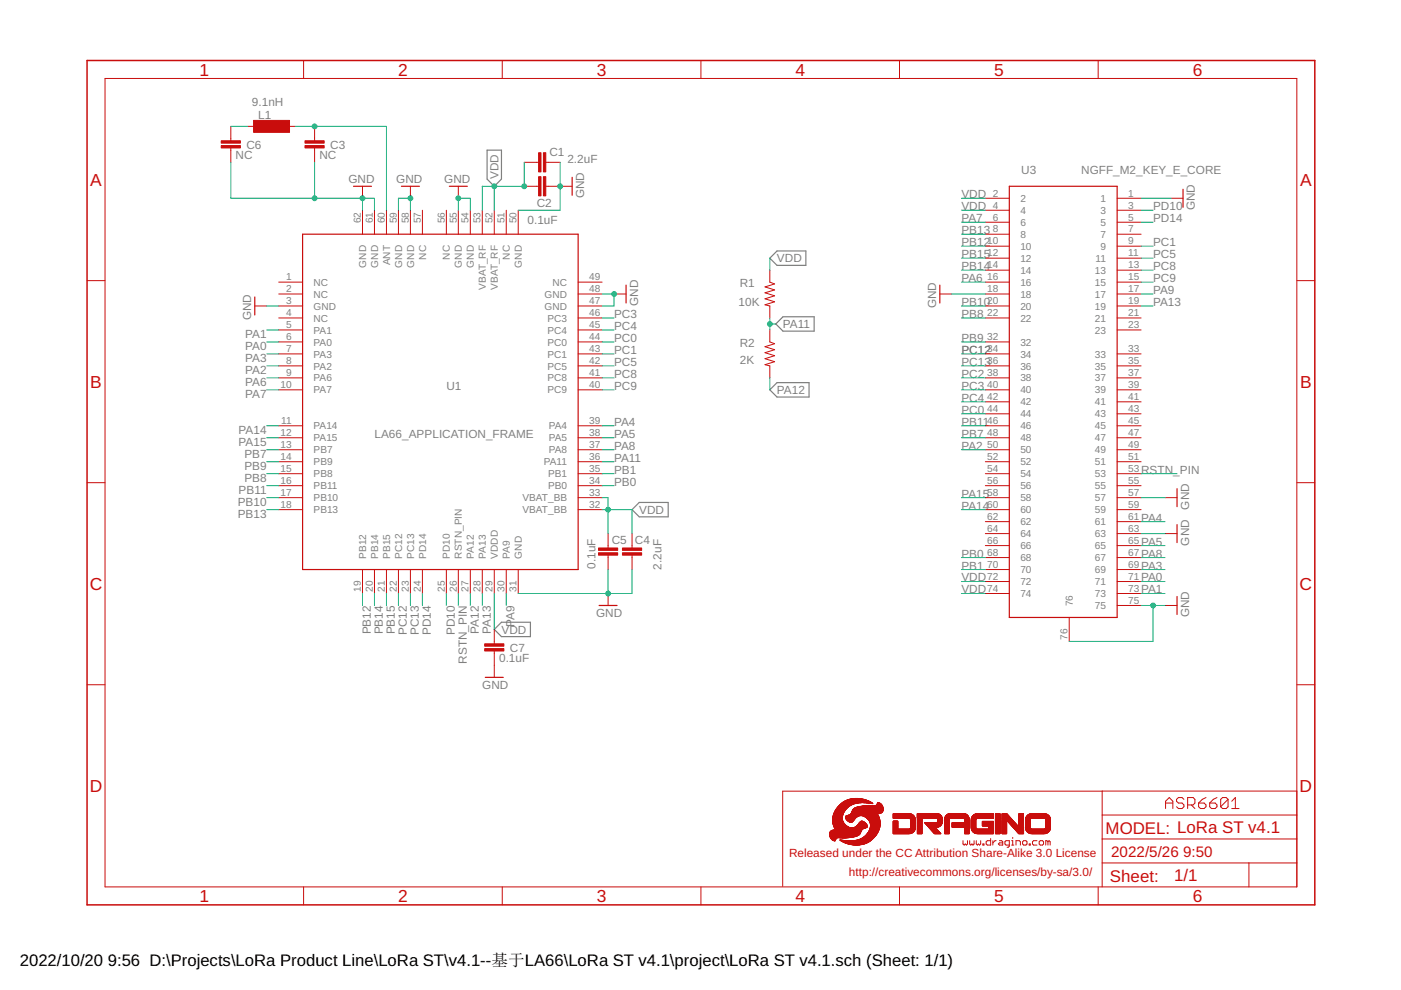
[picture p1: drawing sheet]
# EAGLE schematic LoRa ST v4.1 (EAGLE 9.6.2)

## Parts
C1  2.2uF  C-EUC0402  [C0402]
C2  0.1uF  C-EUC0402  [C0402]
C3  NC  C-EUC0402  [C0402]
C4  2.2uF  C-EUC0402  [C0402]
C5  0.1uF  C-EUC0402  [C0402]
C6  NC  C-EUC0402  [C0402]
C7  0.1uF  C-EUC0402  [C0402]
L1  9.1nH  L1  [L-0402]
R1  10K  R-US_R0402  [R0402]
R2  2K  R-US_R0402  [R0402]
U1  LA66_APPLICATION_FRAME  [LA66_APPLICATION_FRAME]
U3  NGFF_M2_KEY_E_CORE  [LORA_ST_PCB]

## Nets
GND: C1.1 C2.2 C3.1 C4.2 C5.1 C6.1 C7.1 U1.3(GND) U1.31(GND) U1.47(GND) U1.48(GND) U1.50(GND) U1.54(GND) U1.55(GND) U1.58(GND) U1.59(GND) U1.61(GND) U1.62(GND) U3.1 U3.18 U3.57 U3.63 U3.75 U3.76
N$1: C3.2 L1.1 U1.60(ANT)
N$2: C6.2 L1.2
PA0: U1.6(PA0) U3.71
PA1: U1.5(PA1) U3.73
PA2: U1.8(PA2) U3.50
PA3: U1.7(PA3) U3.69
PA4: U1.39(PA4) U3.61
PA5: U1.38(PA5) U3.65
PA6: U1.9(PA6) U3.16
PA7: U1.10(PA7) U3.6
PA8: U1.37(PA8) U3.67
PA9: U1.30(PA9) U3.17
PA11: R1.2 R2.1 U1.36(PA11)
PA12: R2.2 U1.27(PA12)
PA13: U1.28(PA13) U3.19
PA14: U1.11(PA14) U3.60
PA15: U1.12(PA15) U3.58
PB0: U1.34(PB0) U3.68
PB1: U1.35(PB1) U3.70
PB7: U1.13(PB7) U3.48
PB8: U1.15(PB8) U3.22
PB9: U1.14(PB9) U3.32
PB10: U1.17(PB10) U3.20
PB11: U1.16(PB11) U3.46
PB12: U1.19(PB12) U3.10
PB13: U1.18(PB13) U3.8
PB14: U1.20(PB14) U3.14
PB15: U1.21(PB15) U3.12
PC0: U1.44(PC0) U3.44
PC1: U1.43(PC1) U3.9
PC2: U3.38
PC3: U1.46(PC3) U3.40
PC4: U1.45(PC4) U3.42
PC5: U1.42(PC5) U3.11
PC8: U1.41(PC8) U3.13
PC9: U1.40(PC9) U3.15
PC12: U1.22(PC12) U3.34
PC13: U1.23(PC13) U3.36
PD10: U1.25(PD10) U3.3
PD14: U1.24(PD14) U3.5
RSTN_PIN: U1.26(RSTN_PIN) U3.53
VDD: C1.2 C2.1 C4.1 C5.2 C7.2 R1.1 U1.29(VDDD) U1.32(VBAT_BB) U1.33(VBAT_BB) U1.52(VBAT_RF) U1.53(VBAT_RF) U3.2 U3.4 U3.72 U3.74
Unconnected: U1.1(NC) U1.2(NC) U1.4(NC) U1.49(NC) U1.51(NC) U1.56(NC) U1.57(NC) U3.7 U3.21 U3.23 U3.33 U3.35 U3.37 U3.39 U3.41 U3.43 U3.45 U3.47 U3.49 U3.51 U3.52 U3.54 U3.55 U3.56 U3.59 U3.62 U3.64 U3.66

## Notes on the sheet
- ASR6601

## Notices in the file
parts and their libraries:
dragino: http://creativecommons.org/licenses/by-sa/3.0
dragino: Released under the CC Attribution Share-Alike 3.0 License
